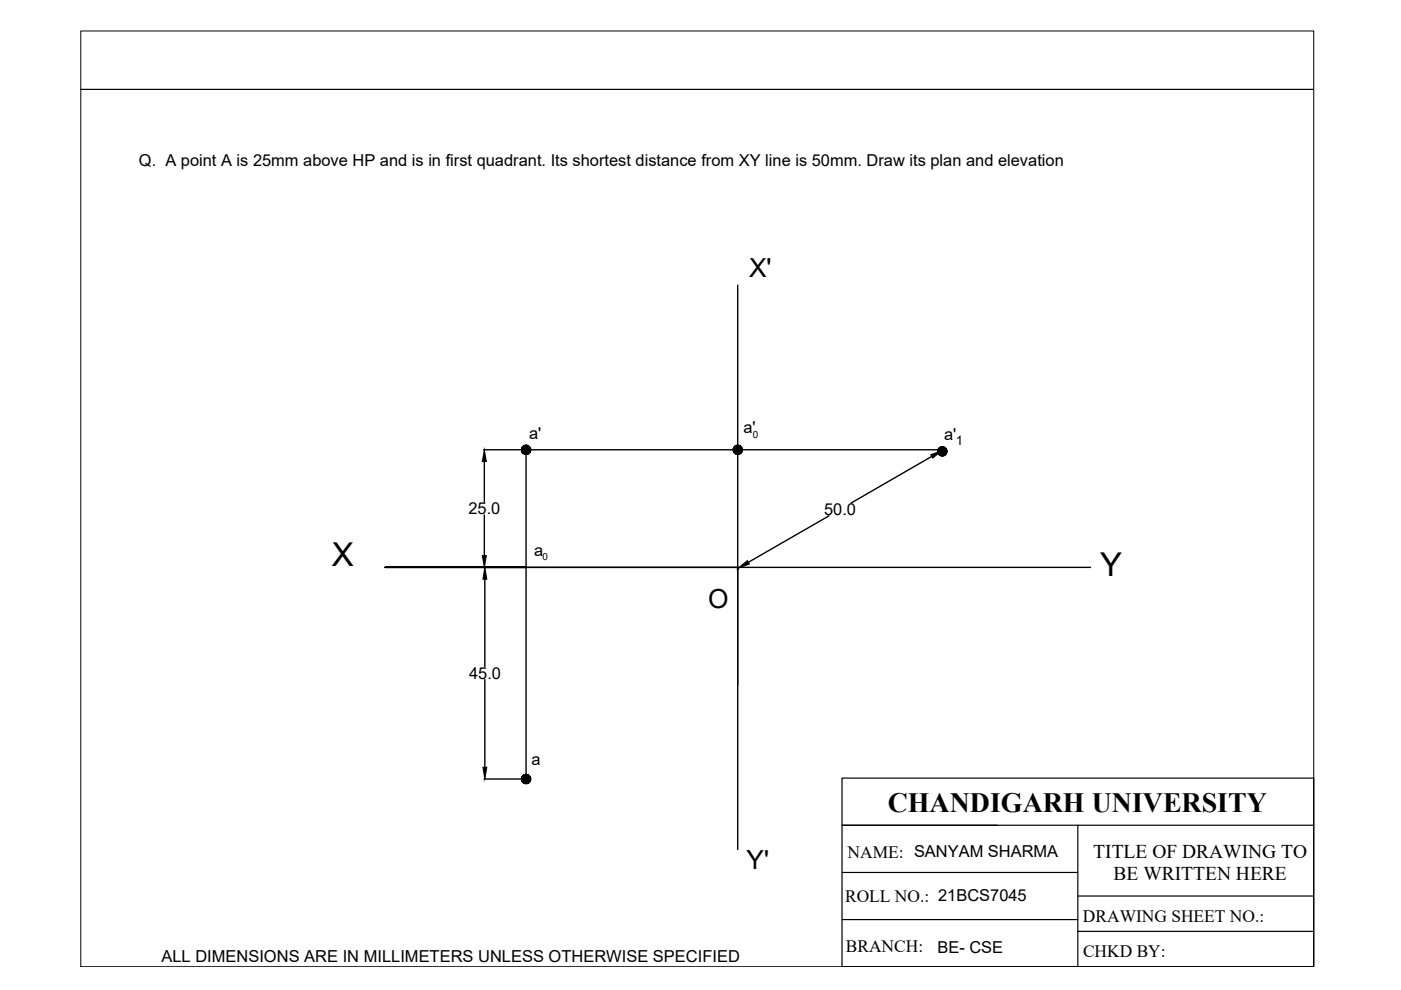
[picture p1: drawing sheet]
<svg xmlns="http://www.w3.org/2000/svg" width="297mm" height="210mm" viewBox="0 0 297 210" stroke-linecap="round" stroke-linejoin="round" font-family="sans-serif">
<!-- layer: 0 -->
<path d="M17.2 19h261.3M178.5 165h100v40h-100zM178.5 175h100M228.5 175v30M178.5 195h50M178.5 185h50M228.5 190h50M228.5 197.5h50" fill="none" stroke="#000" stroke-width=".25"/>
<!-- layer: thick continuous -->
<g fill="none" stroke="#000" stroke-width=".3">
<path d="M156.4 60.5v59.8h-44.9v-24.9h88.1M102.5 95.4h9M102.7 97.9v8.6M197.5 96.8l-17 9.8M199.6 95.4l.2 .3M102.7 109.2v8.6M175.8 109.4l-17.1 9.8M81.6 120.3h149.6M102.5 120.3h9M102.8 122.8v18.6M111.5 120.3v44.9M156.4 120.3v59.8"/>
<path d="M156.4 120.4l.2 .2M102.8 144.1v18.6M102.6 165.2h8.9"/>
</g>
<g fill="#000" stroke="#000" stroke-width=".21">
<path d="M102.7 95.4l.4 2.5h-.8zM197.3 96.4l2.4-.9-2 1.6zM102.3 117.8h.8l-.4 2.5zM156.5 120.5l2-1.6 .4 .7zM102.8 120.3l.4 2.5h-.8zM102.4 162.7h.8l-.4 2.5z"/>
<path d="M111.8 95.4h.7v.2zM111.8 95.4h.7zM111.8 95.4l.7-.3v.3zM111.8 95.3l.7-.2zM111.8 95.3l.6-.4 .1 .2zM111.7 95.2l.7-.3zM112.2 94.7l.2 .2-.7 .3zM112.2 94.7l-.5 .5zM112 94.5l.2 .2-.5 .5zM112 94.5l-.3 .7zM111.8 94.4l.2 .1-.3 .7zM111.8 94.4l-.1 .8zM111.5 94.4h.3l-.2 .7zM111.5 94.4l.1 .7zM111.3 94.4h.2v.7zM111.3 94.4l.2 .7zM111 94.5l.3-.1 .2 .7zM111 94.5l.5 .6zM110.8 94.7l.2-.2 .4 .7zM110.8 94.7l.6 .5zM110.8 94.7l.6 .5-.7-.3zM110.7 94.9l.7 .3zM110.7 94.9l.6 .3-.7-.1zM110.6 95.1l.7 .1zM110.6 95.1l.7 .2-.8 .1zM110.5 95.4l.8-.1zM110.5 95.4h.8l-.7 .2zM110.6 95.6l.7-.2zM110.6 95.6l.7-.2-.6 .5zM110.7 95.9l.6-.5zM110.7 95.9l.6-.4-.5 .6zM111.3 95.5l-.5 .6zM110.8 96.1l.6-.5-.4 .6zM111.4 95.6l-.4 .6zM111.4 95.6l-.1 .7-.3-.1zM111.4 95.6l-.1 .7zM111.5 95.6v.8l-.2-.1zM111.5 95.6v.8zM111.5 95.6l.3 .7-.3 .1zM111.5 95.6l.3 .7zM111.6 95.6l.4 .6-.2 .1zM111.6 95.6l.4 .6zM111.7 95.6l.5 .5-.2 .1zM111.7 95.6l.5 .5zM111.7 95.6l.7 .3-.2 .2zM111.7 95.5l.7 .4zM111.7 95.5l.8 .1-.1 .3zM111.8 95.4l.7 .2z"/>
<path d="M156.7 95.4h.7v.2zM156.7 95.4h.7zM156.7 95.4l.7-.3v.3zM156.7 95.3l.7-.2zM156.7 95.3l.6-.4 .1 .2zM156.6 95.2l.7-.3zM157.1 94.7l.2 .2-.7 .3zM157.1 94.7l-.5 .5zM156.9 94.5l.2 .2-.5 .5zM156.9 94.5l-.3 .7zM156.7 94.4l.2 .1-.4 .7zM156.7 94.4l-.2 .8zM156.4 94.4h.3l-.2 .7zM156.4 94.4l.1 .7zM156.2 94.4h.2v.7zM156.2 94.4l.1 .7zM155.9 94.5l.3-.1 .1 .7zM155.9 94.5l.4 .6zM155.7 94.7l.2-.2 .4 .7zM155.7 94.7l.6 .5zM155.7 94.7l.5 .5-.6-.3zM155.6 94.9l.6 .3zM155.6 94.9l.6 .3-.7-.1zM155.5 95.1l.7 .1zM155.5 95.1l.7 .2-.8 .1zM155.4 95.4l.8-.1zM155.4 95.4h.8l-.7 .2zM155.5 95.6l.7-.2zM155.5 95.6l.7-.2-.6 .5zM155.6 95.9l.6-.5zM155.6 95.9l.6-.4-.5 .6zM156.2 95.5l-.5 .6zM155.7 96.1l.5-.5-.3 .6zM156.2 95.6l-.3 .6zM156.3 95.6l-.1 .7-.3-.1zM156.3 95.6l-.1 .7zM156.3 95.6l.1 .8-.2-.1zM156.3 95.6l.1 .8zM156.4 95.6l.3 .7-.3 .1zM156.4 95.6l.3 .7zM156.5 95.6l.4 .6-.2 .1zM156.5 95.6l.4 .6zM156.5 95.6l.6 .5-.2 .1zM156.5 95.6l.6 .5zM156.6 95.6l.7 .3-.2 .2zM156.6 95.5l.7 .4zM156.6 95.5l.8 .1-.1 .3zM156.7 95.4l.7 .2z"/>
<path d="M200 95.8l.8-.1v.3zM200 95.7h.8zM200 95.7l.8-.3v.3zM200 95.6l.8-.2zM200 95.6l.6-.4 .2 .2zM200 95.6l.6-.4zM200.5 95l.1 .2-.6 .4zM200.5 95l-.5 .6zM200.3 94.8l.2 .2-.5 .5zM200.3 94.8l-.3 .7zM200.1 94.7l.2 .1-.4 .7zM200.1 94.7l-.2 .8zM199.8 94.7h.3l-.2 .7zM199.8 94.7l.1 .7zM199.5 94.7h.3v.7zM199.5 94.7l.3 .7zM199.3 94.8l.2-.1 .2 .7zM199.3 94.8l.4 .7zM199.1 95l.2-.2 .4 .7zM199.1 95l.6 .5zM199.1 95l.5 .5-.7-.3zM198.9 95.2l.7 .3zM198.9 95.2l.7 .4-.8-.2zM198.8 95.4l.8 .2zM198.8 95.4l.7 .2-.7 .1zM198.8 95.7l.7-.1zM198.8 95.7h.7l-.7 .3zM198.8 96l.7-.3zM198.8 96l.7-.2-.6 .4zM198.9 96.2l.6-.4zM198.9 96.2l.7-.4-.5 .6zM199.6 95.8l-.5 .6zM199.6 95.9l-.3 .7-.2-.2zM199.6 95.9l-.3 .7zM199.7 95.9l-.2 .8-.2-.1zM199.7 95.9l-.2 .8zM199.7 95.9l.1 .8h-.3zM199.7 95.9l.1 .8zM199.8 96l.3 .7h-.3zM199.8 96l.3 .7zM199.9 95.9l.4 .7-.2 .1zM199.9 95.9l.4 .7zM199.9 95.9l.6 .5-.2 .2zM199.9 95.9l.6 .5zM200 95.9l.6 .3-.1 .2zM200 95.9l.6 .3zM200 95.8l.8 .2-.2 .2zM200 95.8l.8 .2z"/>
<path d="M111.8 165.2h.7v.2zM111.8 165.2h.7zM111.8 165.2l.7-.3v.3zM111.8 165.1l.7-.2zM111.8 165.1l.6-.4 .1 .2zM111.7 165l.7-.3zM112.2 164.5l.2 .2-.7 .3zM112.2 164.5l-.5 .5zM112 164.3l.2 .2-.5 .5zM112 164.3l-.3 .7zM111.8 164.2l.2 .1-.3 .7zM111.8 164.2l-.1 .8zM111.5 164.2h.3l-.2 .7zM111.5 164.2l.1 .7zM111.3 164.2h.2v.7zM111.3 164.2l.2 .7zM111 164.3l.3-.1 .2 .7zM111 164.3l.5 .6zM110.8 164.5l.2-.2 .4 .7zM110.8 164.5l.6 .5zM110.8 164.5l.6 .5-.7-.3zM110.7 164.7l.7 .3zM110.7 164.7l.6 .3-.7-.1zM110.6 164.9l.7 .1zM110.6 164.9l.7 .2-.8 .1zM110.5 165.2l.8-.1zM110.5 165.2h.8l-.7 .2zM110.6 165.4l.7-.2zM110.6 165.4l.7-.2-.6 .5zM110.7 165.7l.6-.5zM110.7 165.7l.6-.4-.5 .6zM111.3 165.3l-.5 .6zM110.8 165.9l.6-.5-.4 .6zM111.4 165.4l-.4 .6zM111.4 165.4l-.1 .7-.3-.1zM111.4 165.4l-.1 .7zM111.5 165.4v.8l-.2-.1zM111.5 165.4v.8zM111.5 165.4l.3 .7-.3 .1zM111.5 165.4l.3 .7zM111.6 165.4l.4 .6-.2 .1zM111.6 165.4l.4 .6zM111.7 165.4l.5 .5-.2 .1zM111.7 165.4l.5 .5zM111.7 165.4l.7 .3-.2 .2zM111.7 165.3l.7 .4zM111.7 165.3l.8 .1-.1 .3zM111.8 165.2l.7 .2z"/>
</g>
<path d="M17.1 6.6h261.4v198.4h-261.4z" fill="none" stroke="#000" stroke-width=".21"/>
<g font-size="7">
<text x="70.3" y="119.9">X</text>
<text x="233.3" y="122.2">Y</text>
</g>
<text font-size="5.9" x="188.2" y="172.2">CHANDIGARH UNIVERSITY</text>
<g font-size="5.6">
<text x="158.8" y="58.8">X'</text>
<text x="150.2" y="128.8">O</text>
<text x="158.3" y="184.3">Y'</text>
</g>
<g font-size="4.1">
<text x="231.8" y="182">TITLE OF DRAWING TO</text>
<text x="236.1" y="186.6">BE WRITTEN HERE</text>
</g>
<g font-size="3.7">
<text x="179.7" y="182">NAME: SANYAM SHARMA</text>
<text x="179.2" y="191.2">ROLL NO.: 21BCS7045</text>
<text x="229.6" y="195.4">DRAWING SHEET NO.:</text>
<text x="179.3" y="201.8">BRANCH:</text>
<text x="229.6" y="202.8">CHKD BY:</text>
</g>
<g font-size="3.5">
<text x="29.4" y="35.2">Q. A point A is 25mm above HP and is in first quadrant. Its shortest distance from XY line is 50mm. Draw its plan and elevation</text>
<text x="112.2" y="93.1">a'</text>
<text x="157.6" y="91.8">a'</text>
<text x="200.2" y="93.4">a'</text>
<text x="99.3" y="109.1">25.0</text>
<text x="174.7" y="109.2">50.0</text>
<text x="113.2" y="117.9">a</text>
<text x="99.5" y="144">45.0</text>
<text x="112.7" y="162.1">a</text>
<text x="34.2" y="203.9">ALL DIMENSIONS ARE IN MILLIMETERS UNLESS OTHERWISE SPECIFIED</text>
<text x="198.8" y="202">BE- CSE</text>
</g>
<text font-size="2.8" x="202.7" y="94.4">1</text>
<g font-size="2.1">
<text x="159.6" y="92.8">0</text>
<text x="115" y="118.7">0</text>
</g>
</svg>
